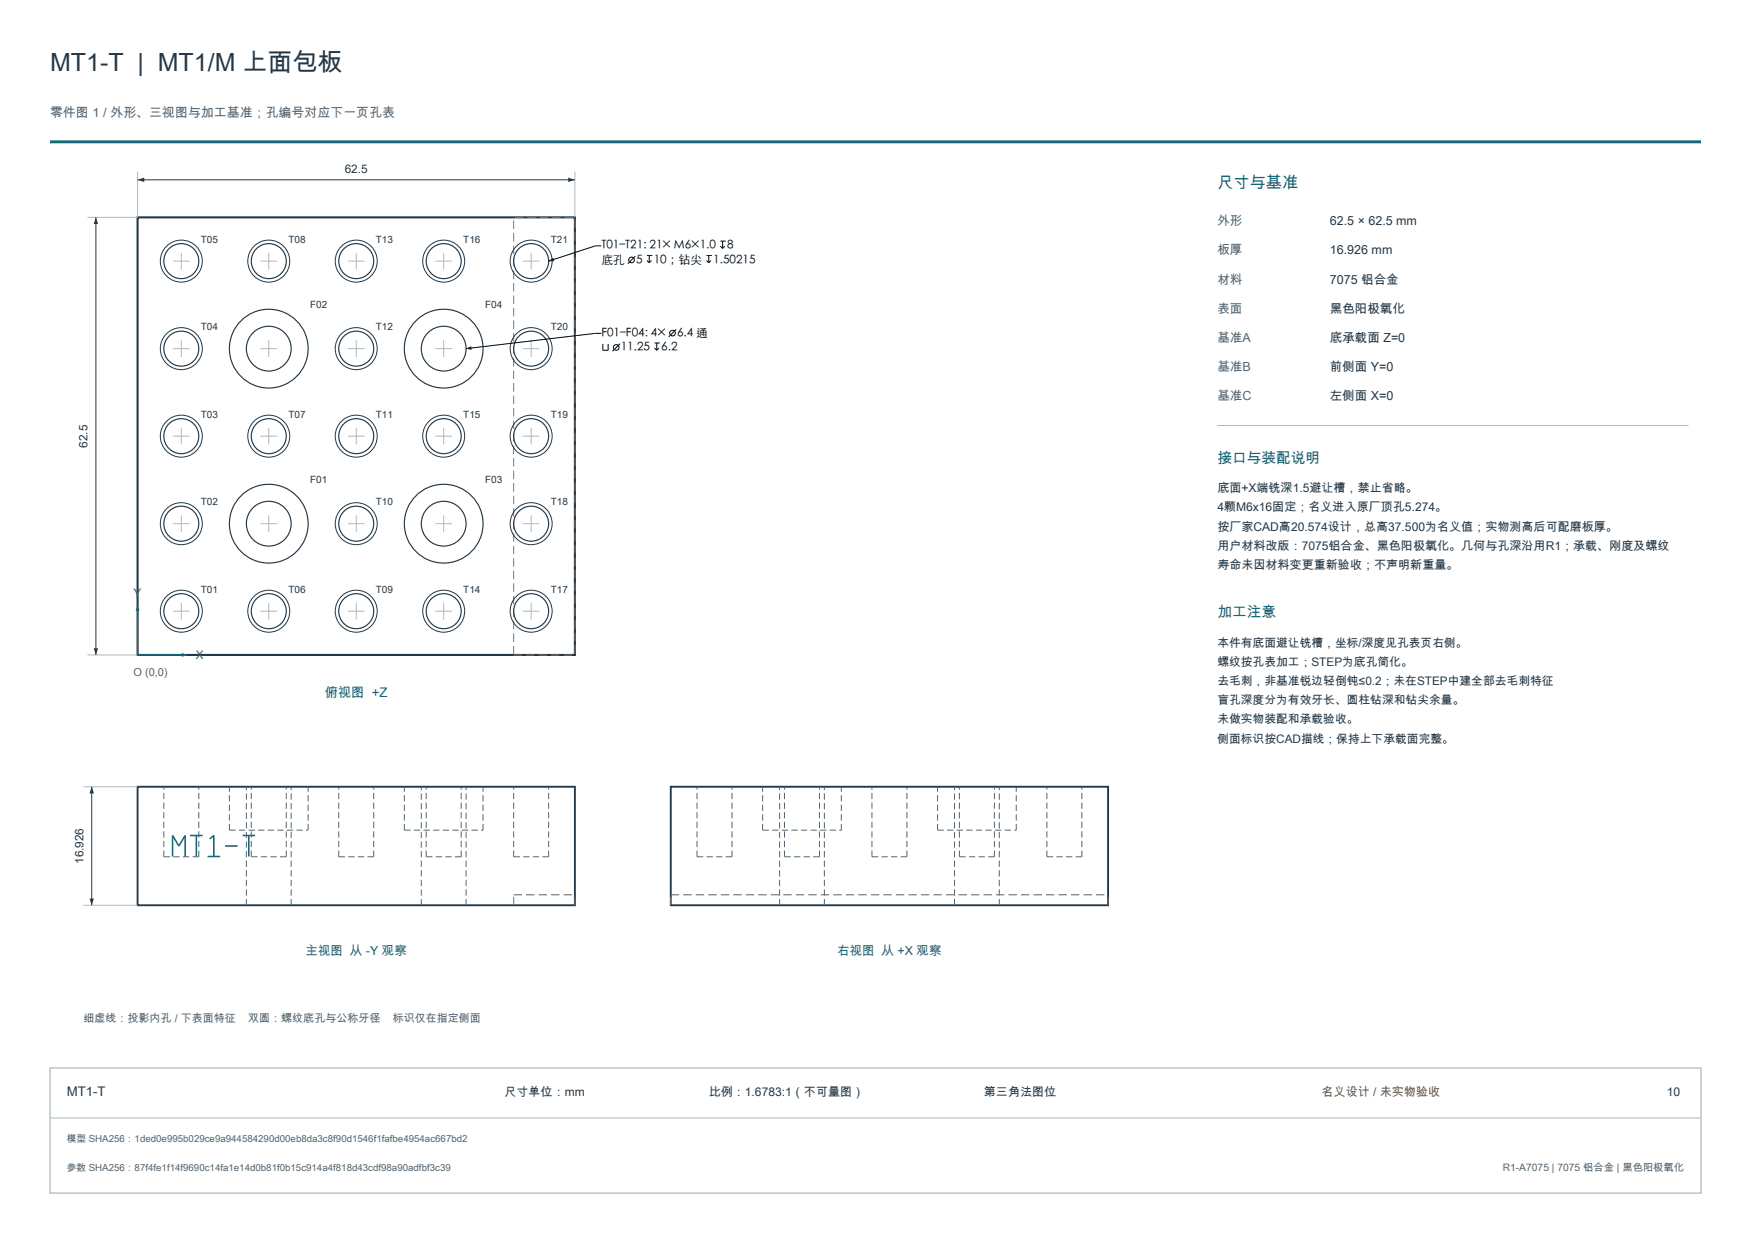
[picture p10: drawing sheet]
<svg xmlns="http://www.w3.org/2000/svg" width="420mm" height="297mm" viewBox="0 0 420 297" stroke-linecap="round" stroke-linejoin="round" font-family="sans-serif">
<path d="M12 34h396" fill="none" stroke="#146878" stroke-width=".7" stroke-linecap="butt"/>
<path d="M33 52.1h104.9v104.9h-104.9z" fill="none" stroke="#243746" stroke-width=".5"/>
<path d="M123.2 52.1h14.7v104.9h-14.7z" fill="none" stroke="#9a6544" stroke-width=".24" stroke-dasharray="2 1" stroke-linecap="butt"/>
<g fill="none" stroke="#243746" stroke-width=".28">
<circle cx="43.5" cy="62.6" r="4.2"/>
<circle cx="64.5" cy="62.6" r="4.2"/>
<circle cx="85.4" cy="62.6" r="4.2"/>
<circle cx="106.4" cy="62.6" r="4.2"/>
<circle cx="127.4" cy="62.6" r="4.2"/>
<circle cx="43.5" cy="83.6" r="4.2"/>
<circle cx="64.5" cy="83.6" r="9.4"/>
<circle cx="64.5" cy="83.6" r="5.4"/>
<circle cx="85.4" cy="83.6" r="4.2"/>
<circle cx="106.4" cy="83.6" r="9.4"/>
<circle cx="106.4" cy="83.6" r="5.4"/>
<circle cx="127.4" cy="83.6" r="4.2"/>
<circle cx="43.5" cy="104.6" r="4.2"/>
<circle cx="64.5" cy="104.6" r="4.2"/>
<circle cx="85.4" cy="104.6" r="4.2"/>
<circle cx="106.4" cy="104.6" r="4.2"/>
<circle cx="127.4" cy="104.6" r="4.2"/>
<circle cx="43.5" cy="125.5" r="4.2"/>
<circle cx="64.5" cy="125.5" r="9.4"/>
<circle cx="64.5" cy="125.5" r="5.4"/>
<circle cx="85.4" cy="125.5" r="4.2"/>
<circle cx="106.4" cy="125.5" r="9.4"/>
<circle cx="106.4" cy="125.5" r="5.4"/>
<circle cx="127.4" cy="125.5" r="4.2"/>
<circle cx="43.5" cy="146.5" r="4.2"/>
<circle cx="64.5" cy="146.5" r="4.2"/>
<circle cx="85.4" cy="146.5" r="4.2"/>
<circle cx="106.4" cy="146.5" r="4.2"/>
<circle cx="127.4" cy="146.5" r="4.2"/>
</g>
<g fill="none" stroke="#243746" stroke-width=".24">
<path d="M33 43.1h104.9"/>
<circle cx="43.5" cy="62.6" r="5"/>
<circle cx="64.5" cy="62.6" r="5"/>
<circle cx="85.4" cy="62.6" r="5"/>
<circle cx="106.4" cy="62.6" r="5"/>
<circle cx="127.4" cy="62.6" r="5"/>
<circle cx="43.5" cy="83.6" r="5"/>
<circle cx="85.4" cy="83.6" r="5"/>
<circle cx="127.4" cy="83.6" r="5"/>
<circle cx="43.5" cy="104.6" r="5"/>
<circle cx="64.5" cy="104.6" r="5"/>
<circle cx="85.4" cy="104.6" r="5"/>
<circle cx="106.4" cy="104.6" r="5"/>
<circle cx="127.4" cy="104.6" r="5"/>
<circle cx="43.5" cy="125.5" r="5"/>
<circle cx="85.4" cy="125.5" r="5"/>
<circle cx="127.4" cy="125.5" r="5"/>
<circle cx="43.5" cy="146.5" r="5"/>
<circle cx="64.5" cy="146.5" r="5"/>
<circle cx="85.4" cy="146.5" r="5"/>
<circle cx="106.4" cy="146.5" r="5"/>
<circle cx="127.4" cy="146.5" r="5"/>
</g>
<g fill="none" stroke="#acb9c0" stroke-width=".24">
<path d="M33 41.1v11M137.9 41.1v11M41.5 62.6h4M43.5 60.6v4M62.5 62.6h4M64.5 60.6v4M83.4 62.6h4M85.4 60.6v4M104.4 62.6h4M106.4 60.6v4M125.4 62.6h4M127.4 60.6v4"/>
<path d="M41.5 83.6h4M43.5 81.6v4M62.5 83.6h4M64.5 81.6v4M83.4 83.6h4M85.4 81.6v4M104.4 83.6h4M106.4 81.6v4M125.4 83.6h4M127.4 81.6v4M41.5 104.6h4M43.5 102.6v4"/>
<path d="M62.5 104.6h4M64.5 102.6v4M83.4 104.6h4M85.4 102.6v4M104.4 104.6h4M106.4 102.6v4M125.4 104.6h4M127.4 102.6v4M41.5 125.5h4M43.5 123.5v4M62.5 125.5h4M64.5 123.5v4"/>
<path d="M83.4 125.5h4M85.4 123.5v4M104.4 125.5h4M106.4 123.5v4M125.4 125.5h4M127.4 123.5v4M41.5 146.5h4M43.5 144.5v4M62.5 146.5h4M64.5 144.5v4M83.4 146.5h4M85.4 144.5v4"/>
<path d="M104.4 146.5h4M106.4 144.5v4M125.4 146.5h4M127.4 144.5v4"/>
</g>
<g fill="#243746">
<path d="M33 43.1l1.6-.5v1z"/>
<path d="M136.3 42.6l1.6 .5-1.6 .5z"/>
</g>
<path d="M21 52.1h12M21 157h12" fill="none" stroke="#acb9c0" stroke-width=".24"/>
<path d="M23 52.1v104.9" fill="none" stroke="#243746" stroke-width=".24"/>
<g fill="#243746">
<path d="M22.5 155.4h1l-.5 1.6z"/>
<path d="M23 52.1l.5 1.6h-1z"/>
</g>
<path d="M33 157h12" fill="none" stroke="#146878" stroke-width=".25"/>
<path d="M43.6 156.5l1.4 .5-1.4 .5z" fill="#146878"/>
<path d="M33 145v12" fill="none" stroke="#146878" stroke-width=".25"/>
<path d="M33 145l.5 1.4h-1z" fill="#146878"/>
<path d="M33 188.6h104.9v28.4h-104.9zM160.9 188.6h104.9v28.4h-104.9z" fill="none" stroke="#243746" stroke-width=".45"/>
<g fill="none" stroke="#526570" stroke-width=".24" stroke-dasharray="1.5 .8" stroke-linecap="butt">
<path d="M55 199v-10.4M55 199h18.9M73.9 199v-10.4M97 199v-10.4M97 199h18.9M115.9 199v-10.4M182.9 199v-10.4M182.9 199h18.9M201.8 199v-10.4M224.9 199v-10.4M224.9 199h18.9M243.8 199v-10.4"/>
<path d="M39.3 205.4v-16.8M39.3 205.4h8.4M47.7 205.4v-16.8M59.1 217v-28.4M60.3 205.4v-16.8M60.3 205.4h8.4M68.7 205.4v-16.8M69.8 217v-28.4M81.3 205.4v-16.8M81.3 205.4h8.3M89.6 205.4v-16.8M101.1 217v-28.4"/>
<path d="M102.2 205.4v-16.8M102.2 205.4h8.4M110.6 205.4v-16.8M111.8 217v-28.4M123.2 205.4v-16.8M123.2 205.4h8.4M131.6 205.4v-16.8M167.2 205.4v-16.8M167.2 205.4h8.4M175.6 205.4v-16.8M187 217v-28.4M188.2 205.4v-16.8"/>
<path d="M188.2 205.4h8.4M196.6 205.4v-16.8M197.7 217v-28.4M209.1 205.4v-16.8M209.1 205.4h8.4M217.5 205.4v-16.8M229 217v-28.4M230.1 205.4v-16.8M230.1 205.4h8.4M238.5 205.4v-16.8M239.7 217v-28.4M251.1 205.4v-16.8"/>
<path d="M251.1 205.4h8.4M259.5 205.4v-16.8"/>
</g>
<path d="M123.2 214.5h14.7M123.2 217v-2.5M137.9 217v-2.5M160.9 214.5h104.9M160.9 217v-2.5M265.8 217v-2.5" fill="none" stroke="#9a6544" stroke-width=".26" stroke-dasharray="2 1" stroke-linecap="butt"/>
<path d="M41.4 205.3v-5l1.5 2.5 1.5-2.5v5M45.6 200.3h3M47.1 200.3v5M49.8 205.3h3M50.3 201.1l1-.8v5M54 202.8h3M58.2 200.3h3M59.7 200.3v5" fill="none" stroke="#146878" stroke-width=".37"/>
<path d="M20 188.6h13M20 217h13" fill="none" stroke="#acb9c0" stroke-width=".24"/>
<path d="M22 188.6v28.4" fill="none" stroke="#243746" stroke-width=".24"/>
<g fill="#243746">
<path d="M21.5 215.4h1l-.5 1.6z"/>
<path d="M22 188.6l.5 1.6h-1z"/>
</g>
<path d="M292 102h113M12 268h396" fill="none" stroke="#acb9c0" stroke-width=".24"/>
<path d="M12 256h396v30h-396z" fill="none" stroke="#acb9c0" stroke-width=".3"/>
<g fill="none" stroke="#000" stroke-width=".24">
<path d="M144.2 58.9h-1.4l-11.2 3.7M172.8 57.8h1.3M172.8 59l.5 .5M173.3 57.8v1.7M173.9 59l-.6 .5M144.2 79.9h-1.4l-31 3.7M152.4 61.4l-1.8 1.8M155.2 61.2h1.3M155.2 62.5l.5 .5M155.7 61.2v1.8M156.3 62.5l-.6 .5M162.2 78.9l-1.8 1.9"/>
<path d="M169.5 61.2h1.2M169.5 62.5l.5 .5M170 61.2v1.8M170.5 62.5l-.5 .5M144.6 82.4v1.6h1.3v-1.6M148.7 82.4l-1.8 1.8M157 82.2h1.3M157 83.4l.5 .6M157.5 82.2v1.8M158.1 83.4l-.6 .6"/>
<circle cx="151.5" cy="62.3" r=".68"/>
<circle cx="161.3" cy="79.8" r=".68"/>
<circle cx="147.8" cy="83.3" r=".68"/>
</g>
<path d="M131.6 62.6l1.1-.8 .2 .8zM111.8 83.6l1.2-.6 .1 .8z" fill="#000"/>
<text font-size="6" fill="#243746" x="12" y="17">MT1-T | MT1/M 上面包板</text>
<text font-size="3.9" fill="#146878" x="292" y="45">尺寸与基准</text>
<g font-size="3.5" fill="#146878">
<text x="292" y="111">接口与装配说明</text>
<text x="292" y="148">加工注意</text>
</g>
<text font-size="3.2" fill="#146878" x="77.9" y="167">俯视图 +Z</text>
<text font-size="3.2" fill="#243746" x="16" y="262.8">MT1-T</text>
<text font-size="3.1" fill="#526570" x="12" y="28">零件图 1 / 外形、三视图与加工基准；孔编号对应下一页孔表</text>
<g font-size="3" fill="#526570">
<text x="292" y="54">外形</text>
<text x="292" y="61">板厚</text>
<text x="292" y="68">材料</text>
<text x="292" y="75">表面</text>
<text x="292" y="82">基准A</text>
<text x="292" y="89">基准B</text>
<text x="292" y="96">基准C</text>
</g>
<g font-size="3" fill="#243746">
<text x="319" y="54">62.5 × 62.5 mm</text>
<text x="319" y="61">16.926 mm</text>
<text x="319" y="68">7075 铝合金</text>
<text x="319" y="75">黑色阳极氧化</text>
<text x="319" y="82">底承载面 Z=0</text>
<text x="319" y="89">前侧面 Y=0</text>
<text x="319" y="96">左侧面 X=0</text>
</g>
<g font-size="3" fill="#146878">
<text x="73.3" y="229">主视图 从 -Y 观察</text>
<text x="200.8" y="229">右视图 从 +X 观察</text>
</g>
<g font-size="2.9" fill="#243746">
<text x="292" y="118">底面+X端铣深1.5避让槽，禁止省略。</text>
<text x="292" y="122.6">4颗M6x16固定；名义进入原厂顶孔5.274。</text>
<text x="292" y="127.2">按厂家CAD高20.574设计，总高37.500为名义值；实物测高后可配磨板厚。</text>
<text x="292" y="131.8">用户材料改版：7075铝合金、黑色阳极氧化。几何与孔深沿用R1；承载、刚度及螺纹</text>
<text x="292" y="136.4">寿命未因材料变更重新验收；不声明新重量。</text>
<text x="121" y="262.8">尺寸单位：mm</text>
<text x="170" y="262.8">比例：1.6783:1（不可量图）</text>
<text x="236" y="262.8">第三角法图位</text>
<text x="399.8" y="262.8">10</text>
</g>
<text font-size="2.9" fill="#915918" x="317" y="262.8">名义设计 / 未实物验收</text>
<g font-size="2.8" fill="#243746">
<text x="82.7" y="41.4">62.5</text>
<text x="21" y="107.3" transform="rotate(-90 21 107.3)">62.5</text>
<text x="292" y="155">本件有底面避让铣槽，坐标/深度见孔表页右侧。</text>
<text x="292" y="159.6">螺纹按孔表加工；STEP为底孔简化。</text>
<text x="292" y="164.2">去毛刺，非基准锐边轻倒钝≤0.2；未在STEP中建全部去毛刺特征</text>
<text x="292" y="168.8">盲孔深度分为有效牙长、圆柱钻深和钻尖余量。</text>
<text x="292" y="173.4">未做实物装配和承载验收。</text>
<text x="292" y="178">侧面标识按CAD描线；保持上下承载面完整。</text>
<text x="20" y="207.1" transform="rotate(-90 20 207.1)">16.926</text>
</g>
<g font-size="2.8">
<text x="144.2" y="59.8">T01–T21: 21× M6×1.0</text>
<text x="174.4" y="59.8">8</text>
<text x="144.2" y="63.2">底孔</text>
<text x="152.6" y="63.2">5</text>
<text x="156.8" y="63.2">10；钻尖</text>
<text x="171.1" y="63.2">1.50215</text>
<text x="144.2" y="80.8">F01–F04: 4×</text>
<text x="162.4" y="80.8">6.4 通</text>
<text x="148.9" y="84.2">11.25</text>
<text x="158.6" y="84.2">6.2</text>
</g>
<g font-size="2.8" fill="#146878">
<text x="32" y="143">Y</text>
<text x="47" y="158">X</text>
</g>
<g font-size="2.6" fill="#526570">
<text x="32" y="162">O (0,0)</text>
<text x="20" y="245">细虚线：投影内孔 / 下表面特征</text>
<text x="59.5" y="245">双圆：螺纹底孔与公称牙径</text>
<text x="94.2" y="245">标识仅在指定侧面</text>
</g>
<text font-size="2.5" fill="#526570" x="360.4" y="280.7">R1-A7075 | 7075 铝合金 | 黑色阳极氧化</text>
<g font-size="2.4" fill="#243746">
<text x="48.2" y="58.2">T05</text>
<text x="69.2" y="58.2">T08</text>
<text x="90.1" y="58.2">T13</text>
<text x="111.1" y="58.2">T16</text>
<text x="132.1" y="58.2">T21</text>
<text x="74.4" y="73.9">F02</text>
<text x="116.4" y="73.9">F04</text>
<text x="48.2" y="79.2">T04</text>
<text x="90.1" y="79.2">T12</text>
<text x="132.1" y="79.2">T20</text>
<text x="48.2" y="100.2">T03</text>
<text x="69.2" y="100.2">T07</text>
<text x="90.1" y="100.2">T11</text>
<text x="111.1" y="100.2">T15</text>
<text x="132.1" y="100.2">T19</text>
<text x="74.4" y="115.9">F01</text>
<text x="116.4" y="115.9">F03</text>
<text x="48.2" y="121.1">T02</text>
<text x="90.1" y="121.1">T10</text>
<text x="132.1" y="121.1">T18</text>
<text x="48.2" y="142.1">T01</text>
<text x="69.2" y="142.1">T06</text>
<text x="90.1" y="142.1">T09</text>
<text x="111.1" y="142.1">T14</text>
<text x="132.1" y="142.1">T17</text>
</g>
<g font-size="2.3" fill="#526570">
<text x="16" y="273.8">模型 SHA256：1ded0e995b029ce9a944584290d00eb8da3c8f90d1546f1fafbe4954ac667bd2</text>
<text x="16" y="280.7">参数 SHA256：87f4fe1f14f9690c14fa1e14d0b81f0b15c914a4f818d43cdf98a90adfbf3c39</text>
</g>
</svg>
